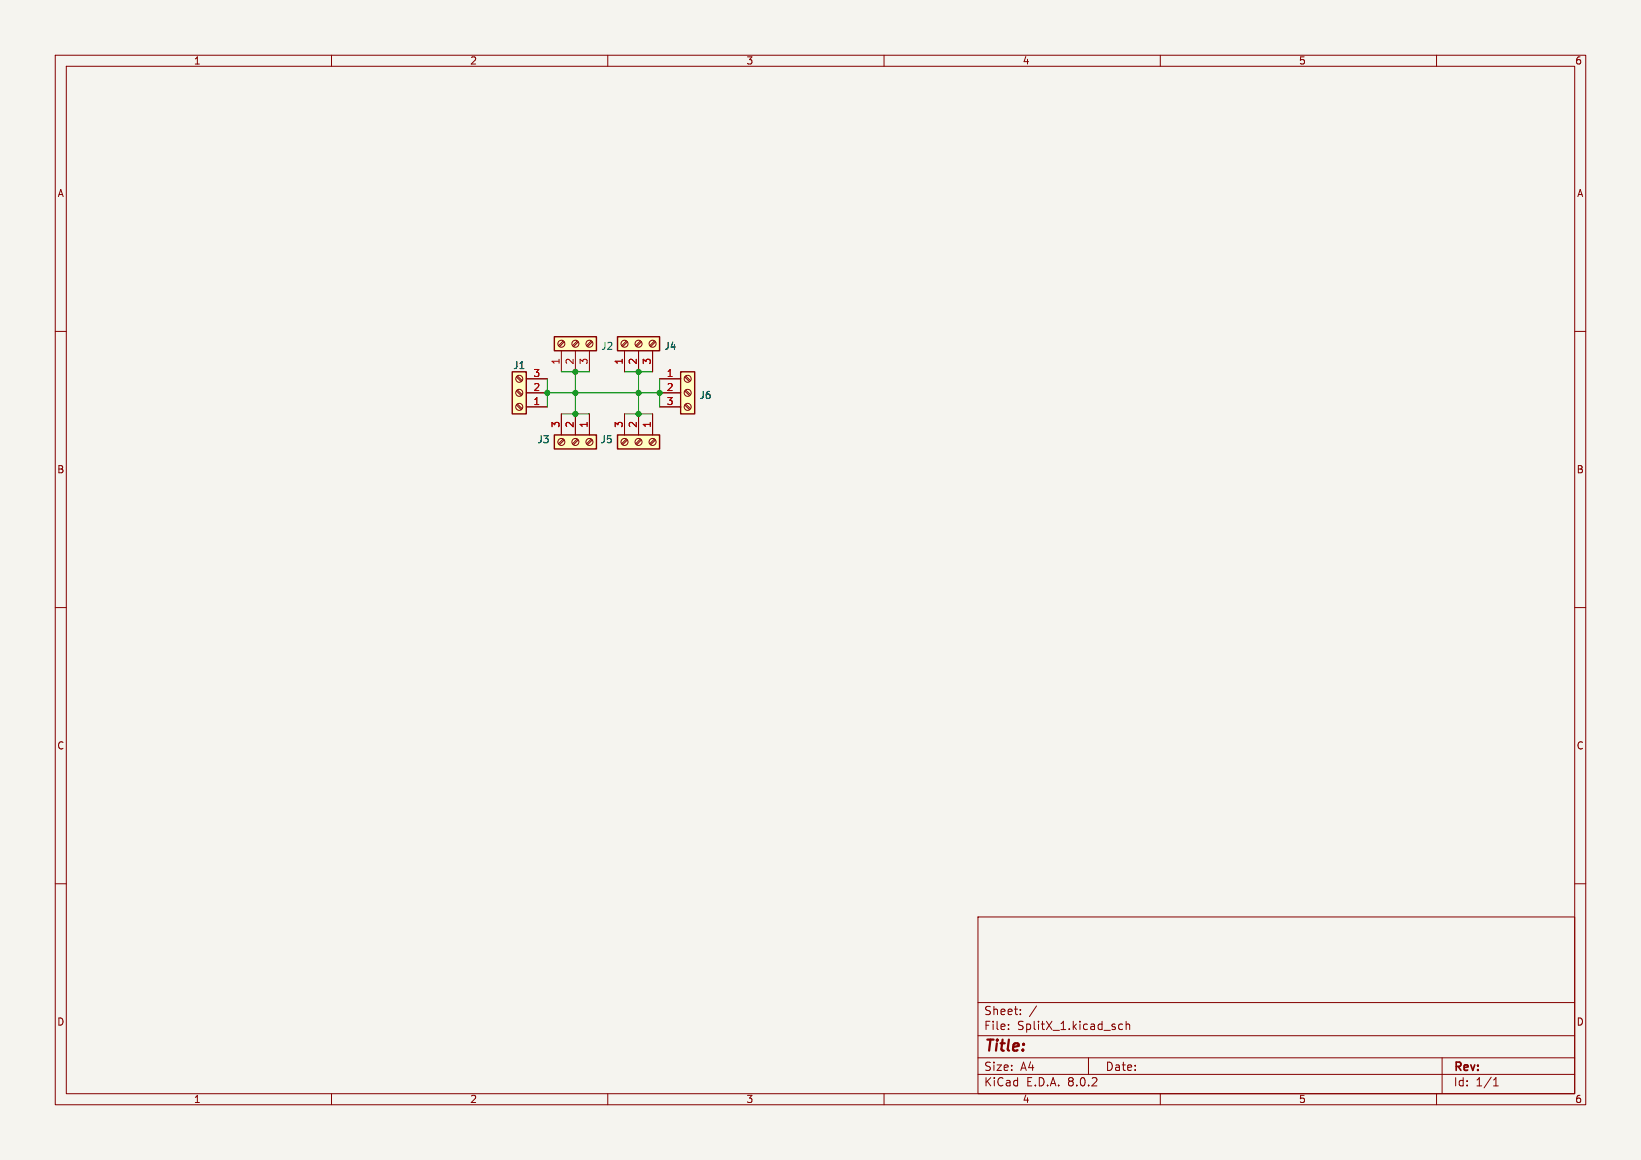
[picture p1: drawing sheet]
(kicad_sch (version 20211123) (generator eeschema)

 (paper "A4")

 (lib_symbols
  (symbol "Connector:Screw_Terminal_01x03" (pin_names (offset 1.016) hide) (in_bom yes) (on_board yes)
   (property "Reference" "J" (id 0) (at 0 5.08 0) (effects (font (size 1.27 1.27))))
   (property "Value" "Screw_Terminal_01x03" (id 1) (at 0 -5.08 0) (effects (font (size 1.27 1.27))))
   (property "Footprint" "" (id 2) (at 0 0 0) (effects (font (size 1.27 1.27)) hide))
   (property "Datasheet" "~" (id 3) (at 0 0 0) (effects (font (size 1.27 1.27)) hide))
   (symbol "Screw_Terminal_01x03_1_1"
    (rectangle (start -1.27 3.81) (end 1.27 -3.81) (stroke (width 0.254) (type default) (color 0 0 0 0)) (fill (type background)))
    (circle (center 0 -2.54) (radius 0.635) (stroke (width 0.1524) (type default) (color 0 0 0 0)) (fill (type none)))
    (polyline (pts (xy -0.5334 -2.2098) (xy 0.3302 -3.048)) (stroke (width 0.1524) (type default) (color 0 0 0 0)) (fill (type none)))
    (polyline (pts (xy -0.5334 0.3302) (xy 0.3302 -0.508)) (stroke (width 0.1524) (type default) (color 0 0 0 0)) (fill (type none)))
    (polyline (pts (xy -0.5334 2.8702) (xy 0.3302 2.032)) (stroke (width 0.1524) (type default) (color 0 0 0 0)) (fill (type none)))
    (polyline (pts (xy -0.3556 -2.032) (xy 0.508 -2.8702)) (stroke (width 0.1524) (type default) (color 0 0 0 0)) (fill (type none)))
    (polyline (pts (xy -0.3556 0.508) (xy 0.508 -0.3302)) (stroke (width 0.1524) (type default) (color 0 0 0 0)) (fill (type none)))
    (polyline (pts (xy -0.3556 3.048) (xy 0.508 2.2098)) (stroke (width 0.1524) (type default) (color 0 0 0 0)) (fill (type none)))
    (circle (center 0 0) (radius 0.635) (stroke (width 0.1524) (type default) (color 0 0 0 0)) (fill (type none)))
    (circle (center 0 2.54) (radius 0.635) (stroke (width 0.1524) (type default) (color 0 0 0 0)) (fill (type none)))
    (pin passive line (at -5.08 2.54 0) (length 3.81) (name "Pin_1" (effects (font (size 1.27 1.27)))) (number "1" (effects (font (size 1.27 1.27)))))
    (pin passive line (at -5.08 0 0) (length 3.81) (name "Pin_2" (effects (font (size 1.27 1.27)))) (number "2" (effects (font (size 1.27 1.27)))))
    (pin passive line (at -5.08 -2.54 0) (length 3.81) (name "Pin_3" (effects (font (size 1.27 1.27)))) (number "3" (effects (font (size 1.27 1.27))))))))

 (junction (at 119.38 71.12) (diameter 0) (color 0 0 0 0))
 (junction (at 115.57 74.93) (diameter 0) (color 0 0 0 0))
 (junction (at 104.14 67.31) (diameter 0) (color 0 0 0 0))
 (junction (at 99.06 71.12) (diameter 0) (color 0 0 0 0))
 (junction (at 115.57 67.31) (diameter 0) (color 0 0 0 0))
 (junction (at 115.57 71.12) (diameter 0) (color 0 0 0 0))
 (junction (at 104.14 71.12) (diameter 0) (color 0 0 0 0))
 (junction (at 104.14 74.93) (diameter 0) (color 0 0 0 0))

 (wire (pts (xy 115.57 74.93) (xy 118.11 74.93)) (stroke (width 0) (type default) (color 0 0 0 0)))
 (wire (pts (xy 115.57 71.12) (xy 119.38 71.12)) (stroke (width 0) (type default) (color 0 0 0 0)))
 (wire (pts (xy 99.06 71.12) (xy 99.06 73.66)) (stroke (width 0) (type default) (color 0 0 0 0)))
 (wire (pts (xy 115.57 67.31) (xy 115.57 71.12)) (stroke (width 0) (type default) (color 0 0 0 0)))
 (wire (pts (xy 115.57 67.31) (xy 118.11 67.31)) (stroke (width 0) (type default) (color 0 0 0 0)))
 (wire (pts (xy 104.14 67.31) (xy 104.14 71.12)) (stroke (width 0) (type default) (color 0 0 0 0)))
 (wire (pts (xy 104.14 67.31) (xy 106.68 67.31)) (stroke (width 0) (type default) (color 0 0 0 0)))
 (wire (pts (xy 113.03 74.93) (xy 115.57 74.93)) (stroke (width 0) (type default) (color 0 0 0 0)))
 (wire (pts (xy 99.06 68.58) (xy 99.06 71.12)) (stroke (width 0) (type default) (color 0 0 0 0)))
 (wire (pts (xy 115.57 71.12) (xy 115.57 74.93)) (stroke (width 0) (type default) (color 0 0 0 0)))
 (wire (pts (xy 99.06 71.12) (xy 104.14 71.12)) (stroke (width 0) (type default) (color 0 0 0 0)))
 (wire (pts (xy 101.6 67.31) (xy 104.14 67.31)) (stroke (width 0) (type default) (color 0 0 0 0)))
 (wire (pts (xy 104.14 71.12) (xy 104.14 74.93)) (stroke (width 0) (type default) (color 0 0 0 0)))
 (wire (pts (xy 101.6 74.93) (xy 104.14 74.93)) (stroke (width 0) (type default) (color 0 0 0 0)))
 (wire (pts (xy 119.38 71.12) (xy 119.38 73.66)) (stroke (width 0) (type default) (color 0 0 0 0)))
 (wire (pts (xy 119.38 68.58) (xy 119.38 71.12)) (stroke (width 0) (type default) (color 0 0 0 0)))
 (wire (pts (xy 113.03 67.31) (xy 115.57 67.31)) (stroke (width 0) (type default) (color 0 0 0 0)))
 (wire (pts (xy 104.14 74.93) (xy 106.68 74.93)) (stroke (width 0) (type default) (color 0 0 0 0)))
 (wire (pts (xy 104.14 71.12) (xy 115.57 71.12)) (stroke (width 0) (type default) (color 0 0 0 0)))

 (symbol (lib_id "Connector:Screw_Terminal_01x03") (at 115.57 80.01 270) (unit 1) (in_bom yes) (on_board yes) (fields_autoplaced)
  (property "Reference" "J5" (id 0) (at 110.998 79.5762 90) (effects (font (size 1.27 1.27)) (justify right)))
  (property "Value" "Screw_Terminal_01x03" (id 1) (at 110.998 78.3078 90) (effects (font (size 1.27 1.27)) (justify right) hide))
  (property "Footprint" "" (id 2) (at 115.57 80.01 0) (effects (font (size 1.27 1.27)) hide))
  (property "Datasheet" "~" (id 3) (at 115.57 80.01 0) (effects (font (size 1.27 1.27)) hide)) (pin "1") (pin "2") (pin "3"))

 (symbol (lib_id "Connector:Screw_Terminal_01x03") (at 104.14 80.01 270) (unit 1) (in_bom yes) (on_board yes) (fields_autoplaced)
  (property "Reference" "J3" (id 0) (at 99.568 79.5762 90) (effects (font (size 1.27 1.27)) (justify right)))
  (property "Value" "Screw_Terminal_01x03" (id 1) (at 99.568 78.3078 90) (effects (font (size 1.27 1.27)) (justify right) hide))
  (property "Footprint" "" (id 2) (at 104.14 80.01 0) (effects (font (size 1.27 1.27)) hide))
  (property "Datasheet" "~" (id 3) (at 104.14 80.01 0) (effects (font (size 1.27 1.27)) hide)) (pin "1") (pin "2") (pin "3"))

 (symbol (lib_id "Connector:Screw_Terminal_01x03") (at 93.98 71.12 180) (unit 1) (in_bom yes) (on_board yes) (fields_autoplaced)
  (property "Reference" "J1" (id 0) (at 93.98 66.1472 0))
  (property "Value" "Screw_Terminal_01x03" (id 1) (at 95.6822 66.548 90) (effects (font (size 1.27 1.27)) (justify right) hide))
  (property "Footprint" "" (id 2) (at 93.98 71.12 0) (effects (font (size 1.27 1.27)) hide))
  (property "Datasheet" "~" (id 3) (at 93.98 71.12 0) (effects (font (size 1.27 1.27)) hide)) (pin "1") (pin "2") (pin "3"))

 (symbol (lib_id "Connector:Screw_Terminal_01x03") (at 124.46 71.12 0) (unit 1) (in_bom yes) (on_board yes) (fields_autoplaced)
  (property "Reference" "J6" (id 0) (at 126.492 71.5538 0) (effects (font (size 1.27 1.27)) (justify left)))
  (property "Value" "Screw_Terminal_01x03" (id 1) (at 122.7578 75.692 90) (effects (font (size 1.27 1.27)) (justify right) hide))
  (property "Footprint" "" (id 2) (at 124.46 71.12 0) (effects (font (size 1.27 1.27)) hide))
  (property "Datasheet" "~" (id 3) (at 124.46 71.12 0) (effects (font (size 1.27 1.27)) hide)) (pin "1") (pin "2") (pin "3"))

 (symbol (lib_id "Connector:Screw_Terminal_01x03") (at 104.14 62.23 90) (unit 1) (in_bom yes) (on_board yes) (fields_autoplaced)
  (property "Reference" "J2" (id 0) (at 108.712 62.6638 90) (effects (font (size 1.27 1.27)) (justify right)))
  (property "Value" "" (id 1) (at 108.712 63.9322 90) (effects (font (size 1.27 1.27)) (justify right) hide))
  (property "Footprint" "" (id 2) (at 104.14 62.23 0) (effects (font (size 1.27 1.27)) hide))
  (property "Datasheet" "~" (id 3) (at 104.14 62.23 0) (effects (font (size 1.27 1.27)) hide)) (pin "1") (pin "2") (pin "3"))

 (symbol (lib_id "Connector:Screw_Terminal_01x03") (at 115.57 62.23 90) (unit 1) (in_bom yes) (on_board yes) (fields_autoplaced)
  (property "Reference" "J4" (id 0) (at 120.142 62.6638 90) (effects (font (size 1.27 1.27)) (justify right)))
  (property "Value" "Screw_Terminal_01x03" (id 1) (at 120.142 63.9322 90) (effects (font (size 1.27 1.27)) (justify right) hide))
  (property "Footprint" "" (id 2) (at 115.57 62.23 0) (effects (font (size 1.27 1.27)) hide))
  (property "Datasheet" "~" (id 3) (at 115.57 62.23 0) (effects (font (size 1.27 1.27)) hide)) (pin "1") (pin "2") (pin "3"))

 (sheet_instances (path "" (page "1")))

)
